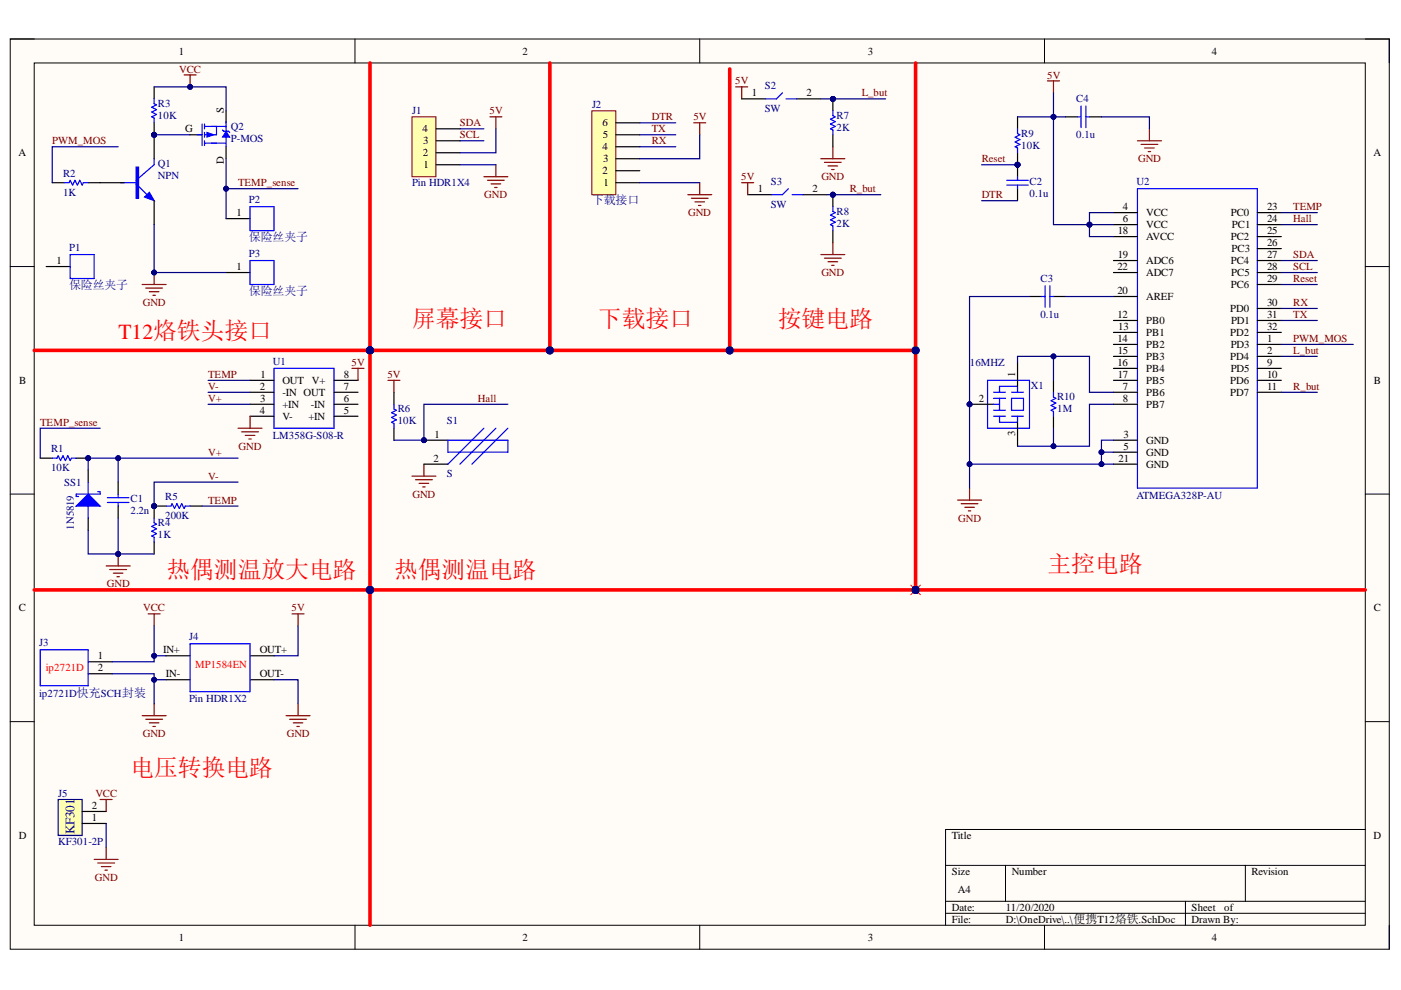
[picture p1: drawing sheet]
# Altium project 便携T12烙铁.PrjPcb
1 sheet, 31 parts. Net scope: global (net labels, ports and power ports of the same name join across sheets).
Board files: 便携T12烙铁.PcbDoc, 便携T12烙铁2.PcbDoc

## Sheet 便携T12烙铁.SchDoc
size A4

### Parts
C1  2.2n  [0603C]
C2  0.1u  [0603C]
C3  0.1u  [0603C]
C4  0.1u  [0603C]
J1  Pin HDR1X4  [Pin HDR1X4/2.54mm-S]
J2  下载接口  [Pin HDR1X6/2.54mm-S]
J3  ip2721D快充SCH封装  [ip2721D快充PCB封装]
J4  Pin HDR1X2  [MP1584EN稳压PCB封装]
J5  KF301-2P  [KF301-5.0-2P]
P1  保险丝夹子  [FUSE-5x20]
P2  保险丝夹子  [FUSE-5x20]
P3  保险丝夹子  [FUSE-5x20]
Q1  NPN  [SOT-23]
Q2  P-MOS  [TO263-3B]
R1  10K  [0603R]
R2  1K  [0603R]
R3  10K  [0805R]
R4  1K  [0603R]
R5  200K  [0603R]
R6  10K  [0603R]
R7  2K  [0603R]
R8  2K  [0603R]
R9  10K  [0603R]
R10  1M  [0603R]
S1  S  [S]
S2  SW  [TSW 3*6*4.3-S-W]
S3  SW  [TSW 3*6*4.3-S-W]
SS1  1N5819  [SMA/DO-214AC]
U1  LM358G-S08-R  [SOP8]
U2  ATMEGA328P-AU  [TQFP32 7x7_M]
X1  16MHZ  [晶振3213]

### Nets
5V: C4.1 J1.2 J2.3 J4.OUT+ R6.2 R9.2 S2.1(A1) S3.1(A1) U1.8(V+) U2.4(VCC) U2.6(VCC) U2.18(AVCC)
GND: C1.1 C3.2 C4.2 J1.1 J2.1 J3.2(-) J4.IN- J4.OUT- J5.1 P3.1 Q1.E R4.2 R7.1 R8.1 S1.2 SS1.A U1.4(V-) U2.3(GND) U2.5(GND) U2.21(GND) X1.2
VCC: J3.1(+) J4.IN+ J5.2 Q2.S R3.2
DTR: C2.1 J2.6
Hall: R6.1 S1.1 U2.24(PC1)
L_but: R7.2 S2.2 U2.2(PD4)
PWM_MOS: R2.2 U2.1(PD3)
R_but: R8.2 S3.2 U2.11(PD7)
Reset: C2.2 R9.1 U2.29(PC6)
RX: J2.4 U2.30(PD0)
SCL: J1.3 U2.28(PC5)
SDA: J1.4 U2.27(PC4)
TEMP: R5.1 U1.1(OUT) U2.23(PC0)
TEMP_sense: P2.1 Q2.D R1.1
TX: J2.5 U2.31(PD1)
V+: C1.2 R1.2 SS1.K U1.3(+IN)
V-: R4.1 R5.2 U1.2(-IN)
NetC3_1: C3.1 U2.20(AREF)
NetQ1_B: Q1.B R2.1
NetQ1_C: Q1.C Q2.G R3.1
NetR10_1: R10.1 U2.8(PB7) X1.3
NetR10_2: R10.2 U2.7(PB6) X1.1

Not connected (* = marked no-connect by the designer): J2 2; P1 1; U1 5(+IN) 6(-IN) 7(OUT); U2 9(PD5) 10(PD6) 12(PB0) 13(PB1) 14(PB2) 15(PB3) 16(PB4) 17(PB5) 19(ADC6) 22(ADC7) 25(PC2) 26(PC3) 32(PD2)

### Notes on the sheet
- T12烙铁头接口
- 屏幕接口
- 下载接口
- 按键电路
- (near R4) 热偶测温放大电路
- 热偶测温电路
- 主控电路
- 电压转换电路
